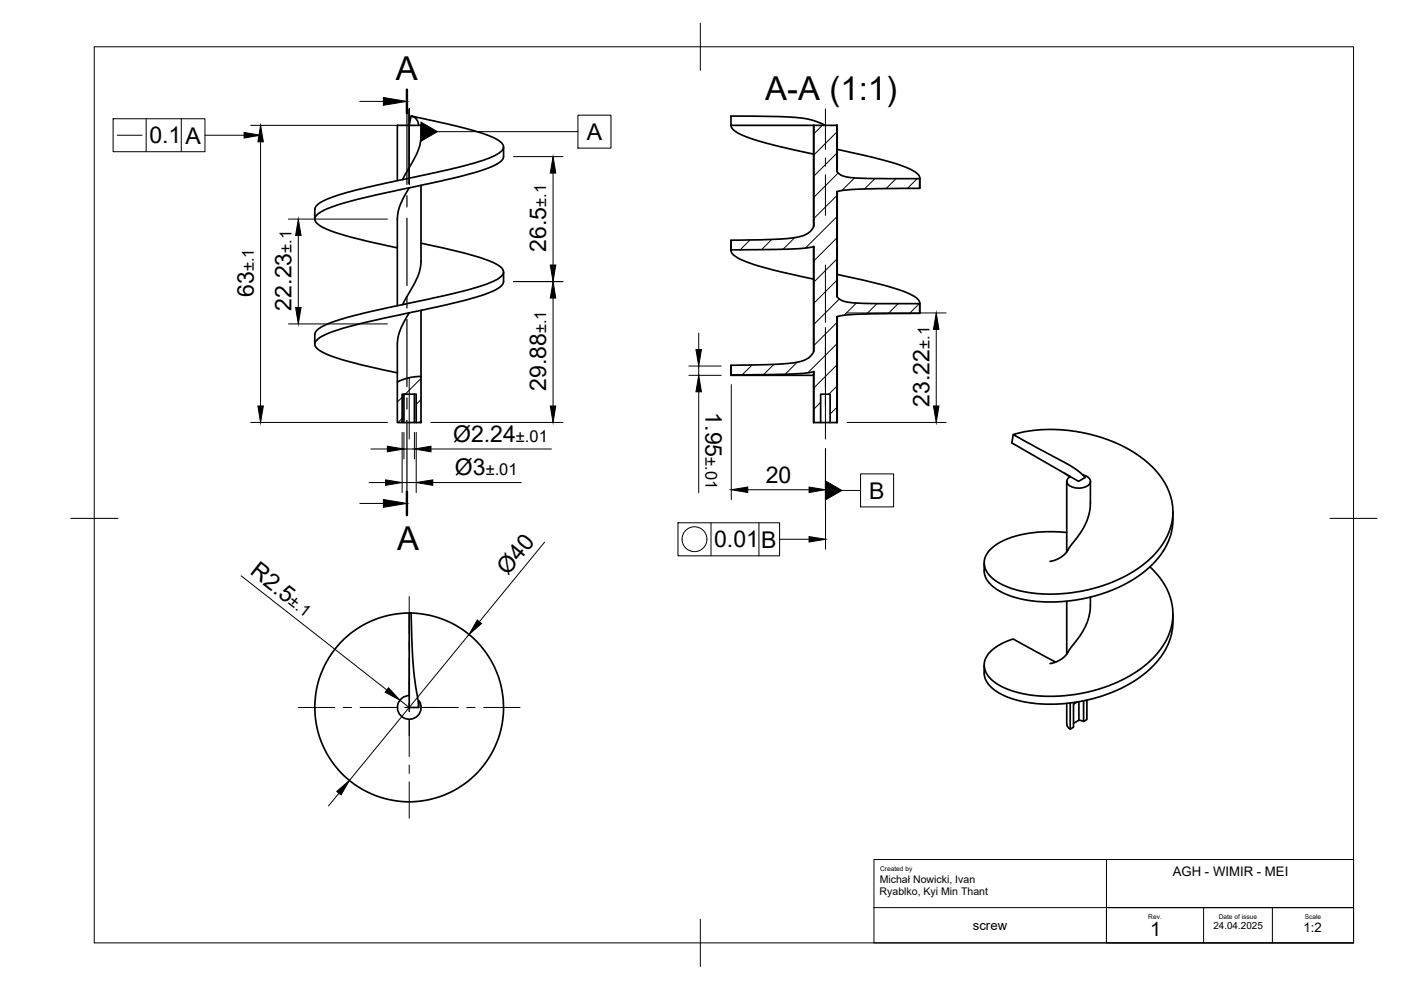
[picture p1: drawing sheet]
<svg xmlns="http://www.w3.org/2000/svg" width="297mm" height="210mm" viewBox="0 0 297 210" stroke-linecap="round" stroke-linejoin="round" font-family="sans-serif">
<!-- layer: Visible -->
<g fill="none" stroke="#000" stroke-width=".36">
<path d="M85.3 38.1l1.7-2.9a12.8 12.8 0 0 0 2.3-6.3v-2.3h-5.1v11.7M86.8 39.8a13.1 13.1 0 0 0-2.6 6.7v18.3M87.2 24.6l-.4 2M88.8 26.6a1.98 1.98 0 0 0-1.6-2l8.5 1.9a35.4 35.4 0 0 1 10.2 3.4 1.39 1.39 0 0 1 .8 1.3 1.39 1.39 0 0 1-1 1.3 46.2 46.2 0 0 1-12.4 3.9l-14.3 3.1a42.5 42.5 0 0 0-11.2 3.5 1.97 1.97 0 0 0-1.1 1.4v2.1M89.3 39.3v16.1a13.8 13.8 0 0 1-2.7 6.9l-1.3 2.3M106.8 31.2v2a2.57 2.57 0 0 1-1.9 1.8 83.8 83.8 0 0 1-16.1 4.4l-11.1 2.4a34.2 34.2 0 0 0-10 3.3 1.36 1.36 0 0 0-.9 1.3 1.36 1.36 0 0 0 .8 1.3 38.5 38.5 0 0 0 11.1 3.6l5.5 1.2M155 26.6a2.81 2.81 0 0 0 2 1.9 86 86 0 0 0 15.5 4.2M155 26.6v-2h5a59.9 59.9 0 0 1 11.9 .8l3.1 1.2M155 26.6h17.6M172.5 26.6v21.5M172.6 26.6h4.8v9.8a4.1 4.1 0 0 0 3.5 1.3l4.4 .2h9.7v2l-9.7 .1a38.2 38.2 0 0 0-7.9 .6v22.3a3.3 3.3 0 0 0 2.8 1.2l4.4 .3h10.4v2l-9.7 .1a38.2 38.2 0 0 0-7.9 .6v22.5h-1.4v-6h-2v6h-1.4v-10.8a60.3 60.3 0 0 1-11.1 .6l-6.5 .1v-2.1a110.4 110.4 0 0 0 13.8-.6 4.6 4.6 0 0 0 3.8-2.3v-22.2a60.3 60.3 0 0 1-11.1 .6l-6.5 .1v-2.1a110.4 110.4 0 0 0 13.8-.6 4.6 4.6 0 0 0 3.8-2.3zM177.4 26.6v9.8"/>
<path d="M177.5 31.7l.9 .2a80.9 80.9 0 0 1 14.7 4 2.5 2.5 0 0 1 1.9 2M195 37.8v2.1M89.3 51.6l6.8 1.5a33.1 33.1 0 0 1 9.8 3.3 1.36 1.36 0 0 1 .8 1.3 1.36 1.36 0 0 1-.9 1.3 40.8 40.8 0 0 1-11.3 3.6l-16.6 3.6a35.5 35.5 0 0 0-10.4 3.5 1.66 1.66 0 0 0-.8 1.2v2.1M106.8 57.7v2a2.65 2.65 0 0 1-1.9 1.8 83.1 83.1 0 0 1-16.1 4.4l-11.1 2.4a34.2 34.2 0 0 0-10.2 3.5 1.31 1.31 0 0 0-.8 1.3 1.31 1.31 0 0 0 .9 1.1 39.5 39.5 0 0 0 11.1 3.6l5.5 1.3M155 50.9v2.2M155 53a1.98 1.98 0 0 0 1.5 1.7 72.1 72.1 0 0 0 15.1 4.3l.9 .2M172.6 52.3l-.1 22.3M177.5 58.2l.9 .2a76.5 76.5 0 0 1 14.7 4.1 2.52 2.52 0 0 1 1.9 1.9M177.5 40.6l-.1 22.3M86.7 66.3a13.5 13.5 0 0 0-2.5 6.7v8M89.3 65.8v14M155 77.4v2.2"/>
<path d="M172.5 79.6l.1 10M172.6 78.8l-.1 .8-17.5-.1M177.5 67.1l-.1 22.5M195 64.3v2.1M84.2 81l2.8-1 2.3-.2v9.8h-1.1v-6h-2.9v6h-1.1zM85.6 83.6v6h-.3M87.9 83.6v6h-2.3M87.9 89.6h.3M174 89.6h2M214.8 92.2l-.3 1.7 12.4 7.1M225.7 100.3l1.1 .8M226.2 102.1v14.9"/>
<path d="M226.9 101l1.8 1.1 1.4-.9-1.3-1.2-2-1.3-12-6.5 2.8-.7 3.3-.4h2.5l3 .1 2.9 .5 3.8 .9 2.6 .9 2.7 1.3 2.2 1.3 2.5 1.8 1.6 1.4 1.7 2.2 1 1.7 .9 2.4 .3 1.8 .1 1.8-.4 2.4-.9 2.1-1.5 2.5-1.8 2.1-2.3 1.9-2.4 1.5-3.1 1.5-3.4 1.3-3.2 .8-3.5 .5-3.9 .2-4.2-.4-3.4-.7-2.1-.9-2.3-1.5-.9-1-.4-.7-.3-1.1v-.8l.3-.9 .4-.8 1.2-1.3 2.3-1.4 3-1 3.1-.6 3-.2 4.2 .2M229.6 100.7a1.71 1.71 0 0 1 1.6 1.5 2.56 2.56 0 0 1-3.1 1.3l-.5-.1a1.41 1.41 0 0 1-1.3-1.7l.6-.7M231.2 102.1l-.1 6-.5 2-.8 1.7-3.9 5.5-1.4 1.1-1.9 .6M248.7 108.6l-.2 3.4-.7 2.5-1.3 2.5-1.6 2.1-2.6 2.4-2.9 1.9-3.5 1.7-3.3 1.1-4.7 1-4.1 .4-4.8-.2-3.9-.8-3.2-1.3-1.5-1.1-.8-.8-.8-1.5-.1-2.5M72.2 136.2a20.2 20.2 0 0 1 15-6.2h-.4v20h2l-.5-3.1a74.7 74.7 0 0 1-1-11.9l-.1-5a20 20 0 0 1 18.9 25.3 20 20 0 0 1-29.2 12.1 20 20 0 0 1-4.7-31.2zM226.2 127.5v11.2M231.2 126.6l-.1 2.7-.3 1.6-.5 1.6-.9 1.6-3.7 5.1-1.6 1.1-1.5 .4M243.8 120.2l2.1 2.3 1.2 1.8 .8 1.8 .7 2.9 .1 1.4-.2 1.8-.5 2-.6 1.3-1.8 2.8-1.1 1.2-2 1.8-3 2-2.4 1.2-2.3 1-4.9 1.4-5.2 .7h-4.3l-2.3-.3-2.3-.5-3.6-1.3-1.5-1-1-.9-.8-1.3-.2-1.2v-.6l.3-1.1 1.1-1.4 2.3-1.6 2.4-.9 9 4.9M248.7 131.9l-.4 2.7-1.1 2.8-1.6 2.6-1.9 2-2.5 1.9-3.3 2-4.4 1.7-3.1 .9-4.2 .6-4.5 .2-3.9-.4-3.4-.8-3-1.4-1.8-1.6-.8-1.5-.1-2.6M248.7 130.2v1.7M86.8 147.5a2.5 2.5 0 0 0-2.5 2.9 2.5 2.5 0 0 0 3.3 1.9 2.5 2.5 0 0 0 1.3-3.6l-.1 1.3M226.2 149.1v4.5a1.26 1.26 0 0 0 .7 1"/>
<path d="M228.4 148.8l-.8 .5v4.9l-.7 .4v-5.6M228.7 148.8v3.9l-1.1 .7M228.8 152.7l1 .3M230.4 148.4v4.2l-.7 .4v-4.4"/>
</g>
<!-- layer: BORDER -->
<path d="M20 9.9h267v190h-267zM148.5 4.9v10M15 109.9h10M282 109.9h10M148.5 194.9v10" fill="none" stroke="#000" stroke-width=".21"/>
<!-- layer: FD_Dimensions -->
<g fill="none" stroke="#000" stroke-width=".21">
<path d="M53.1 26.6h31.5M55.2 30.1v56M108.9 33.2h10.5M117.3 36.7v19.5M61.2 46.5h20.9M63.2 49.9v15.3M108.9 59.7h10.5M61.2 68.7h20.9M117.3 63.2v22.9M146 77.6h6.9M146 79.6h6.9M148.1 70.6v3.5"/>
<path d="M148.1 77.6v2M179.6 66.4h21M198.5 69.8v16.3M53.1 89.6h29M78.6 95.2h3.5M85.3 91.7v12.7M85.6 91.7v5.6M85.6 95.2h2.3M87.9 91.7v5.6M88.2 91.7v12.7M91.4 89.6h28M91.4 95.2h25.5"/>
<path d="M148.1 83.1v21.4M155 81.5v24.5M175 95.1v10.9M179.6 89.6h21M78.3 102.3h3.4M85.3 102.3h2.9M91.8 102.3h18.7M115.5 114.9l-13.9 16.9M158.5 103.8h13M51.1 122.1l30.9 24.2M99.4 134.5l-25.3 31M84.8 148.5l2 1.5"/>
<path d="M71.9 168.2l-2.3 2.7"/>
</g>
<g fill="#000" stroke="#000" stroke-width=".21">
<path d="M55.2 26.6l.6 3.5h-1.1zM117.3 33.2l.5 3.5h-1.1zM63.2 46.5l.6 3.4h-1.1zM116.7 56.2h1.1l-.5 3.5zM62.7 65.2h1.1l-.6 3.5zM117.3 59.7l.5 3.5h-1.1zM147.6 74.1h1.1l-.6 3.5zM198.5 66.4l.6 3.4h-1.2zM54.7 86.1h1.1l-.6 3.5zM82.1 94.6l3.5 .6-3.5 .6zM87.9 95.2l3.5-.6v1.2zM116.7 86.1h1.1l-.5 3.5z"/>
<path d="M148.1 79.6l.6 3.5h-1.1zM197.9 86.1h1.2l-.6 3.5zM81.7 101.7l3.6 .6-3.6 .6zM88.2 102.3l3.6-.6v1.2zM155 103.8l3.5-.5v1.1zM171.5 103.3l3.5 .5-3.5 .6zM101.2 131.5l.9 .7-2.7 2.3zM82.4 145.8l2.4 2.7-3.1-1.7zM71.4 167.8l2.7-2.3-1.8 3z"/>
</g>
<!-- layer: Smart Centers -->
<g fill="none" stroke="#000" stroke-width=".21">
<path d="M86.8 23.1v15.9M175 23.1v8.6M175 33.5v1.8M175 37.1v8.6M175 56.2v12.2M175 69.4v23.7M86.8 80.1v13M86.8 126.5v7.7M86.8 136v1.8M86.8 139.6v7.7M63.2 150h7.8M72.8 150h1.7"/>
<path d="M76.3 150h7.8M85.9 150h1.8M86.8 149.1v1.8M86.8 152.7v7.7M89.4 150h7.8M99 150h1.7M102.5 150h7.8M86.8 162.2v1.8M86.8 165.8v7.7"/>
</g>
<!-- layer: Hatching -->
<g fill="none" stroke="#000" stroke-width=".21">
<path d="M174.3 26.6l-1.7 1.8M177.5 28l-4.9 4.9M177.5 32.4l-4.9 5M177.7 36.7l-5.1 5.1M181.2 37.7l-2.7 2.7M185.5 37.9l-2.2 2.2M190 37.9l-2.1 2.1M194.5 37.9l-2.1 2M159 50.9l-2.1 2.1M163.6 50.8l-2.1 2.1M168.5 50.4l-2.5 2.4M177.5 41.4l-4.9 4.9"/>
<path d="M177.5 45.9l-6.7 6.7M177.5 50.4l-4.9 4.9M177.5 54.9l-4.9 4.9M177.5 59.4l-4.9 4.9M159.5 77.4l-2.1 2.1M164.1 77.3l-2.2 2.1M169 76.8l-2.5 2.5M177.5 68.4l-4.9 4.9M177.5 72.9l-6.2 6.1M177.5 77.4l-4.9 4.8M177.9 63.4l-5.3 5.4M181.6 64.3l-2.6 2.5"/>
<path d="M185.9 64.4l-2.2 2.2M190.4 64.4l-2.1 2.1M194.9 64.4l-2.1 2M85.3 84.2l-1 1M85.3 88.7l-.9 .9M89.3 80.2l-3.4 3.4M89.3 84.7l-1.1 1M89.3 89.2l-.4 .4M174 85.3l-1.4 1.5M177.5 81.8l-1.8 1.8M177.5 86.3l-1.5 1.5"/>
</g>
<!-- layer: Section Lines -->
<path d="M86.3 19v5M86.3 104.2v5" fill="none" stroke="#000" stroke-width=".51"/>
<path d="M86.3 24v15.1M86.3 41.5v2.4M86.3 46.3v14.3M86.3 62.9v2.4M86.3 67.7v14.3M86.3 84.4v2.3M86.3 89.1v15.1" fill="none" stroke="#000" stroke-width=".25"/>
<path d="M76.3 21.5h5M76.3 106.7h5" fill="none" stroke="#000" stroke-width=".21"/>
<path d="M81.3 20.7l5 .8-5 .8zM81.3 105.9l5 .8-5 .9z" fill="#000" stroke="#000" stroke-width=".21"/>
<g fill="none" stroke="#000" stroke-width=".21">
<path d="M24 25.2h19.5v7h-19.5zM24.9 28.7h5.2M31 25.2v7M38.4 25.2v7M43.5 28.7h8.3M55.2 26.6v3.5M92.8 27.9h29.7M122.5 24.4h7v7h-7zM175 95.2v21.3M143.7 110.8h21.6v7h-21.6zM150.7 110.8v7M160.9 110.8v7"/>
<path d="M165.3 114.3h6.2M178.5 104h4M182.5 100.5h7v7h-7z"/>
<circle cx="147.2" cy="114.3" r="2.64"/>
</g>
<path d="M51.8 28.1l3.4 .6-3.4 .6zM89.3 25.9l3.5 2-3.5 2zM171.5 113.8l3.5 .5-3.5 .6zM175 102l3.5 2-3.5 2z" fill="#000" stroke="#000" stroke-width=".21"/>
<!-- layer: Custom Tables -->
<path d="M185.3 182.2h101.7v17.7h-101.7zM234.6 182.2v17.7v-7.5h52.4h-101.7M255.2 192.4v7.5M269.8 192.4v7.5" fill="none" stroke="#000" stroke-width=".21"/>
<g font-size="7">
<text x="83.9" y="17">A</text>
<text x="162.2" y="21.2">A-A (1:1)</text>
<text x="84.2" y="116.6">A</text>
</g>
<g font-size="4.9">
<text x="124.4" y="29.7">A</text>
<text x="31.7" y="30.4">0.1</text>
<text x="39.3" y="30.4">A</text>
<text x="115.8" y="53.4" transform="rotate(-90 115.8 53.4)">26.5</text>
<text x="53.8" y="63" transform="rotate(-90 53.8 63)">63</text>
<text x="61.8" y="65.8" transform="rotate(-90 61.8 65.8)">22.23</text>
<text x="115.8" y="82.9" transform="rotate(-90 115.8 82.9)">29.88</text>
<text x="149.6" y="87.4" transform="rotate(90 149.6 87.4)">1.95</text>
<text x="197" y="86.2" transform="rotate(-90 197 86.2)">23.22</text>
<text x="96.1" y="93.7">Ø2.24</text>
<text x="96.5" y="100.8">Ø3</text>
<text x="162.4" y="102.4">20</text>
<text x="184.3" y="105.7">B</text>
<text x="151.4" y="116.1">0.01</text>
<text x="161.4" y="116.1">B</text>
<text x="52.8" y="121.6" transform="rotate(38 52.8 121.6)">R2.5</text>
<text x="107.7" y="122" transform="rotate(-51 107.7 122)">Ø40</text>
</g>
<text font-size="4.2" x="243.9" y="198.5">1</text>
<g font-size="3.5">
<text x="115.8" y="43.9" transform="rotate(-90 115.8 43.9)">±.1</text>
<text x="61.8" y="53.6" transform="rotate(-90 61.8 53.6)">±.1</text>
<text x="53.8" y="57.5" transform="rotate(-90 53.8 57.5)">±.1</text>
<text x="115.8" y="70.7" transform="rotate(-90 115.8 70.7)">±.1</text>
<text x="197" y="74" transform="rotate(-90 197 74)">±.1</text>
<text x="109.4" y="93.7">±.01</text>
<text x="103" y="100.8">±.01</text>
<text x="149.6" y="97" transform="rotate(90 149.6 97)">±.01</text>
<text x="60.9" y="127.9" transform="rotate(38 60.9 127.9)">±.1</text>
</g>
<g font-size="2.8">
<text x="248.6" y="185.7">AGH - WIMIR - MEI</text>
<text x="206.2" y="197.2">screw</text>
<text x="276.4" y="197.5">1:2</text>
</g>
<g font-size="2.2">
<text x="186.5" y="189.8">Ryablko, Kyi Min Thant</text>
<text x="186.5" y="187.1">Michał Nowicki, Ivan</text>
</g>
<text font-size="2.1" x="257.3" y="197">24.04.2025</text>
<g font-size="1.4">
<text x="186.6" y="184.7">Created by</text>
<text x="243.5" y="194.8">Rev.</text>
<text x="258.4" y="194.9">Date of issue</text>
<text x="276.6" y="194.9">Scale</text>
</g>
</svg>
